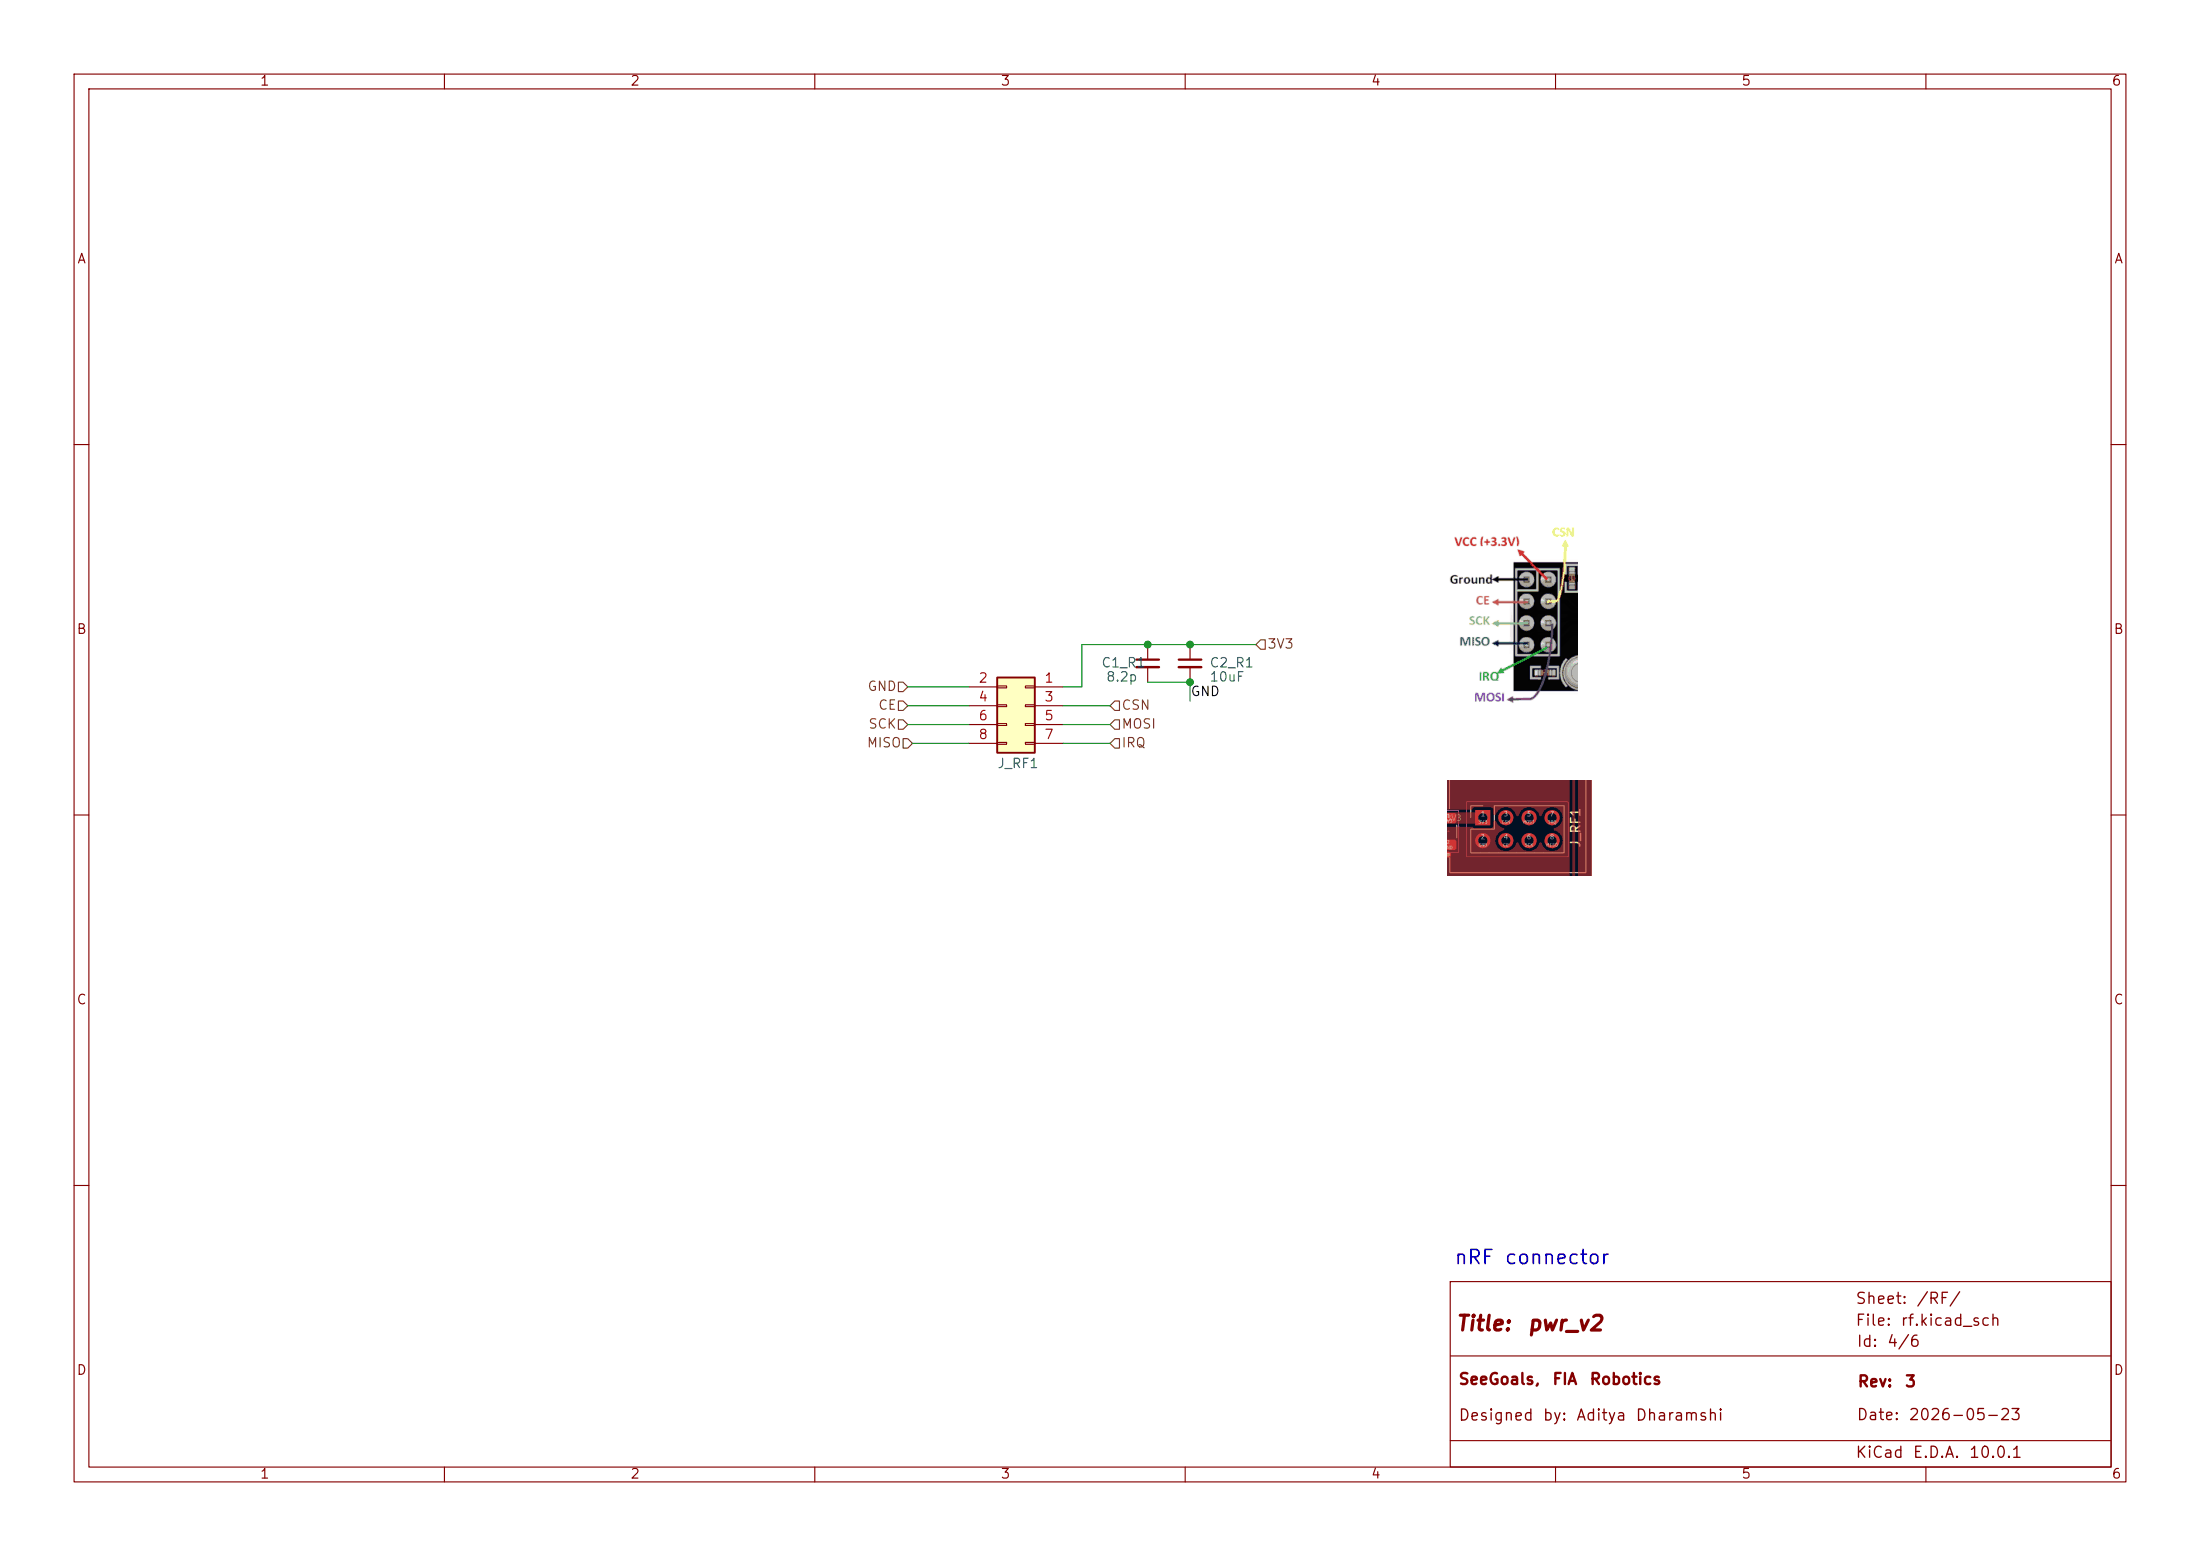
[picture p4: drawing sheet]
(kicad_sch
 (version 20260306)
 (generator "eeschema")
 (generator_version "10.0")
 (paper "A4")
 (title_block
  (title "pwr_v2")
  (date "2026-05-23")
  (rev "3")
  (company "Buck regulator circuits to generate 12V, 5V and 3.3V supplies.")
  (comment 1 "nRF module connector"))
 (lib_symbols
  (symbol "Connector_Generic:Conn_02x04_Odd_Even"
   (pin_names
    (offset 1.016) (hide yes)) (exclude_from_sim no) (in_bom yes) (on_board yes)
   (in_pos_files yes)
   (duplicate_pin_numbers_are_jumpers no)
   (property "Reference" "J" (at 1.27 5.08 0) (show_name no) (do_not_autoplace no) (effects (font (size 1.27 1.27))))
   (property "Value" "Conn_02x04_Odd_Even" (at 1.27 -7.62 0) (show_name no) (do_not_autoplace no) (effects (font (size 1.27 1.27))))
   (property "Footprint" "" (at 0 0 0) (show_name no) (do_not_autoplace no) (hide yes) (effects (font (size 1.27 1.27))))
   (property "Datasheet" "" (at 0 0 0) (show_name no) (do_not_autoplace no) (hide yes) (effects (font (size 1.27 1.27))))
   (property "Description" "Generic connector, double row, 02x04, odd/even pin numbering scheme (row 1 odd numbers, row 2 even numbers), script generated (kicad-library-utils/schlib/autogen/connector/)" (at 0 0 0) (show_name no) (do_not_autoplace no) (hide yes) (effects (font (size 1.27 1.27))))
   (symbol "Conn_02x04_Odd_Even_1_1"
    (rectangle (start -1.27 3.81) (end 3.81 -6.35) (stroke (width 0.254) (type default)) (fill (type background)))
    (rectangle (start -1.27 2.667) (end 0 2.413) (stroke (width 0.1524) (type default)) (fill (type none)))
    (rectangle (start -1.27 0.127) (end 0 -0.127) (stroke (width 0.1524) (type default)) (fill (type none)))
    (rectangle (start -1.27 -2.413) (end 0 -2.667) (stroke (width 0.1524) (type default)) (fill (type none)))
    (rectangle (start -1.27 -4.953) (end 0 -5.207) (stroke (width 0.1524) (type default)) (fill (type none)))
    (rectangle (start 3.81 2.667) (end 2.54 2.413) (stroke (width 0.1524) (type default)) (fill (type none)))
    (rectangle (start 3.81 0.127) (end 2.54 -0.127) (stroke (width 0.1524) (type default)) (fill (type none)))
    (rectangle (start 3.81 -2.413) (end 2.54 -2.667) (stroke (width 0.1524) (type default)) (fill (type none)))
    (rectangle (start 3.81 -4.953) (end 2.54 -5.207) (stroke (width 0.1524) (type default)) (fill (type none)))
    (pin passive line (at -5.08 2.54 0) (length 3.81) (name "Pin_1" (effects (font (size 1.27 1.27)))) (number "1" (effects (font (size 1.27 1.27)))))
    (pin passive line (at 7.62 2.54 180) (length 3.81) (name "Pin_2" (effects (font (size 1.27 1.27)))) (number "2" (effects (font (size 1.27 1.27)))))
    (pin passive line (at -5.08 0 0) (length 3.81) (name "Pin_3" (effects (font (size 1.27 1.27)))) (number "3" (effects (font (size 1.27 1.27)))))
    (pin passive line (at 7.62 0 180) (length 3.81) (name "Pin_4" (effects (font (size 1.27 1.27)))) (number "4" (effects (font (size 1.27 1.27)))))
    (pin passive line (at -5.08 -2.54 0) (length 3.81) (name "Pin_5" (effects (font (size 1.27 1.27)))) (number "5" (effects (font (size 1.27 1.27)))))
    (pin passive line (at 7.62 -2.54 180) (length 3.81) (name "Pin_6" (effects (font (size 1.27 1.27)))) (number "6" (effects (font (size 1.27 1.27)))))
    (pin passive line (at -5.08 -5.08 0) (length 3.81) (name "Pin_7" (effects (font (size 1.27 1.27)))) (number "7" (effects (font (size 1.27 1.27)))))
    (pin passive line (at 7.62 -5.08 180) (length 3.81) (name "Pin_8" (effects (font (size 1.27 1.27)))) (number "8" (effects (font (size 1.27 1.27))))))
   (embedded_fonts no))
  (symbol "Device:C_Small"
   (pin_numbers (hide yes))
   (pin_names
    (offset 0.254) (hide yes)) (exclude_from_sim no) (in_bom yes) (on_board yes)
   (in_pos_files yes)
   (duplicate_pin_numbers_are_jumpers no)
   (property "Reference" "C" (at 0.254 1.778 0) (show_name no) (do_not_autoplace no) (effects (font (size 1.27 1.27)) (justify left)))
   (property "Value" "C_Small" (at 0.254 -2.032 0) (show_name no) (do_not_autoplace no) (effects (font (size 1.27 1.27)) (justify left)))
   (property "Footprint" "" (at 0 0 0) (show_name no) (do_not_autoplace no) (hide yes) (effects (font (size 1.27 1.27))))
   (property "Datasheet" "" (at 0 0 0) (show_name no) (do_not_autoplace no) (hide yes) (effects (font (size 1.27 1.27))))
   (property "Description" "Unpolarized capacitor, small symbol" (at 0 0 0) (show_name no) (do_not_autoplace no) (hide yes) (effects (font (size 1.27 1.27))))
   (symbol "C_Small_0_1"
    (polyline (pts (xy -1.524 0.508) (xy 1.524 0.508)) (stroke (width 0.3048) (type default)) (fill (type none)))
    (polyline (pts (xy -1.524 -0.508) (xy 1.524 -0.508)) (stroke (width 0.3302) (type default)) (fill (type none))))
   (symbol "C_Small_1_1"
    (pin passive line (at 0 2.54 270) (length 2.032) (name "" (effects (font (size 1.27 1.27)))) (number "1" (effects (font (size 1.27 1.27)))))
    (pin passive line (at 0 -2.54 90) (length 2.032) (name "" (effects (font (size 1.27 1.27)))) (number "2" (effects (font (size 1.27 1.27))))))
   (embedded_fonts no)))
 (text "nRF connector"
  (exclude_from_sim no)
  (at 196.215 170.18 0)
  (effects (font (size 1.905 1.905)) (justify left)))
 (junction
  (at 160.655 86.995)
  (diameter 0)
  (color 0 0 0 0))
 (junction
  (at 160.655 92.075)
  (diameter 0)
  (color 0 0 0 0))
 (junction
  (at 154.94 86.995)
  (diameter 0)
  (color 0 0 0 0))
 (wire
  (pts (xy 123.19 100.33) (xy 130.81 100.33))
  (stroke (width 0) (type default)))
 (wire
  (pts (xy 143.51 95.25) (xy 149.86 95.25))
  (stroke (width 0) (type default)))
 (wire
  (pts (xy 160.655 92.075) (xy 160.655 94.615))
  (stroke (width 0) (type default)))
 (wire
  (pts (xy 146.05 92.71) (xy 146.05 86.995))
  (stroke (width 0) (type default)))
 (wire
  (pts (xy 122.555 97.79) (xy 130.81 97.79))
  (stroke (width 0) (type default)))
 (wire
  (pts (xy 154.94 92.075) (xy 160.655 92.075))
  (stroke (width 0) (type default)))
 (wire
  (pts (xy 154.94 86.995) (xy 160.655 86.995))
  (stroke (width 0) (type default)))
 (wire
  (pts (xy 143.51 100.33) (xy 149.86 100.33))
  (stroke (width 0) (type default)))
 (wire
  (pts (xy 160.655 86.995) (xy 169.545 86.995))
  (stroke (width 0) (type default)))
 (wire
  (pts (xy 143.51 97.79) (xy 149.86 97.79))
  (stroke (width 0) (type default)))
 (wire
  (pts (xy 122.555 92.71) (xy 130.81 92.71))
  (stroke (width 0) (type default)))
 (wire
  (pts (xy 122.555 95.25) (xy 130.81 95.25))
  (stroke (width 0) (type default)))
 (wire
  (pts (xy 146.05 86.995) (xy 154.94 86.995))
  (stroke (width 0) (type default)))
 (wire
  (pts (xy 146.05 92.71) (xy 143.51 92.71))
  (stroke (width 0) (type default)))
 (image
  (at 205.105 111.76)
  (scale 0.126716)
  (data))
 (image
  (at 203.835 82.55)
  (scale 0.383084)
  (data))
 (label "GND"
  (at 160.655 94.615 0)
  (effects (font (size 1.27 1.27)) (justify left bottom)))
 (hierarchical_label "MISO"
  (shape input)
  (at 123.19 100.33 180)
  (effects (font (size 1.27 1.27)) (justify right)))
 (hierarchical_label "IRQ"
  (shape input)
  (at 149.86 100.33 0)
  (effects (font (size 1.27 1.27)) (justify left)))
 (hierarchical_label "SCK"
  (shape input)
  (at 122.555 97.79 180)
  (effects (font (size 1.27 1.27)) (justify right)))
 (hierarchical_label "MOSI"
  (shape input)
  (at 149.86 97.79 0)
  (effects (font (size 1.27 1.27)) (justify left)))
 (hierarchical_label "3V3"
  (shape input)
  (at 169.545 86.995 0)
  (effects (font (size 1.27 1.27)) (justify left)))
 (hierarchical_label "CE"
  (shape input)
  (at 122.555 95.25 180)
  (effects (font (size 1.27 1.27)) (justify right)))
 (hierarchical_label "CSN"
  (shape input)
  (at 149.86 95.25 0)
  (effects (font (size 1.27 1.27)) (justify left)))
 (hierarchical_label "GND"
  (shape input)
  (at 122.555 92.71 180)
  (effects (font (size 1.27 1.27)) (justify right)))
 (symbol
  (lib_id "Device:C_Small")
  (at 154.94 89.535 0)
  (unit 1)
  (body_style 1)
  (exclude_from_sim no)
  (in_bom yes)
  (on_board yes)
  (in_pos_files yes)
  (dnp no)
  (property "Reference" "C1_R1" (at 148.59 89.535 0) (show_name no) (do_not_autoplace no) (effects (font (size 1.27 1.27)) (justify left)))
  (property "Value" "8.2p" (at 149.225 91.44 0) (show_name no) (do_not_autoplace no) (effects (font (size 1.27 1.27)) (justify left)))
  (property "Footprint" "Capacitor_SMD:C_1206_3216Metric" (at 154.94 89.535 0) (hide yes) (show_name no) (do_not_autoplace no) (effects (font (size 1.27 1.27))))
  (property "Datasheet" "" (at 154.94 89.535 0) (hide yes) (show_name no) (do_not_autoplace no) (effects (font (size 1.27 1.27))))
  (property "Description" "JLC:C3037650" (at 154.94 89.535 0) (hide yes) (show_name no) (do_not_autoplace no) (effects (font (size 1.27 1.27))))
  (property "Sim.Device" "C" (at 154.94 89.535 0) (hide yes) (show_name no) (do_not_autoplace no) (effects (font (size 1.27 1.27))))
  (property "Sim.Pins" "1=+ 2=-" (at 154.94 89.535 0) (hide yes) (show_name no) (do_not_autoplace no) (effects (font (size 1.27 1.27))))
  (property "Datasheet_1" "" (at 154.94 89.535 0) (show_name no) (do_not_autoplace no) (effects (font (size 1.27 1.27))))
  (property "Footprint_1" "" (at 154.94 89.535 0) (show_name no) (do_not_autoplace no) (effects (font (size 1.27 1.27))))
  (property "Height" "" (at 154.94 89.535 0) (show_name no) (do_not_autoplace no) (effects (font (size 1.27 1.27))))
  (property "Manufacturer_Name" "" (at 154.94 89.535 0) (show_name no) (do_not_autoplace no) (effects (font (size 1.27 1.27))))
  (property "Manufacturer_Part_Number" "" (at 154.94 89.535 0) (show_name no) (do_not_autoplace no) (effects (font (size 1.27 1.27))))
  (property "Mouser Part Number" "" (at 154.94 89.535 0) (show_name no) (do_not_autoplace no) (effects (font (size 1.27 1.27))))
  (property "Mouser Price/Stock" "" (at 154.94 89.535 0) (show_name no) (do_not_autoplace no) (effects (font (size 1.27 1.27))))
  (property "Reference_1" "" (at 154.94 89.535 0) (show_name no) (do_not_autoplace no) (effects (font (size 1.27 1.27))))
  (property "Value_1" "" (at 154.94 89.535 0) (show_name no) (do_not_autoplace no) (effects (font (size 1.27 1.27))))
  (property "Voltage" "" (at 154.94 89.535 0) (show_name no) (do_not_autoplace no) (effects (font (size 1.27 1.27))))
  (pin "1")
  (pin "2"))
 (symbol
  (lib_id "Connector_Generic:Conn_02x04_Odd_Even")
  (at 138.43 95.25 0)
  (mirror y)
  (unit 1)
  (body_style 1)
  (exclude_from_sim no)
  (in_bom yes)
  (on_board yes)
  (in_pos_files yes)
  (dnp no)
  (property "Reference" "J_RF1" (at 137.414 103.124 0) (show_name no) (do_not_autoplace no) (effects (font (size 1.27 1.27))))
  (property "Value" "Conn_02x04_Counter_Clockwise" (at 137.16 88.9 0) (hide yes) (show_name no) (do_not_autoplace no) (effects (font (size 1.27 1.27))))
  (property "Footprint" "Connector_PinSocket_2.54mm:PinSocket_2x04_P2.54mm_Vertical" (at 138.43 95.25 0) (hide yes) (show_name no) (do_not_autoplace no) (effects (font (size 1.27 1.27))))
  (property "Datasheet" "" (at 138.43 95.25 0) (hide yes) (show_name no) (do_not_autoplace no) (effects (font (size 1.27 1.27))))
  (property "Description" "JLC:C2977588" (at 138.43 95.25 0) (hide yes) (show_name no) (do_not_autoplace no) (effects (font (size 1.27 1.27))))
  (property "Datasheet_1" "" (at 138.43 95.25 0) (show_name no) (do_not_autoplace no) (effects (font (size 1.27 1.27))))
  (property "Footprint_1" "" (at 138.43 95.25 0) (show_name no) (do_not_autoplace no) (effects (font (size 1.27 1.27))))
  (property "Height" "" (at 138.43 95.25 0) (show_name no) (do_not_autoplace no) (effects (font (size 1.27 1.27))))
  (property "Manufacturer_Name" "" (at 138.43 95.25 0) (show_name no) (do_not_autoplace no) (effects (font (size 1.27 1.27))))
  (property "Manufacturer_Part_Number" "" (at 138.43 95.25 0) (show_name no) (do_not_autoplace no) (effects (font (size 1.27 1.27))))
  (property "Mouser Part Number" "" (at 138.43 95.25 0) (show_name no) (do_not_autoplace no) (effects (font (size 1.27 1.27))))
  (property "Mouser Price/Stock" "" (at 138.43 95.25 0) (show_name no) (do_not_autoplace no) (effects (font (size 1.27 1.27))))
  (property "Reference_1" "" (at 138.43 95.25 0) (show_name no) (do_not_autoplace no) (effects (font (size 1.27 1.27))))
  (property "Value_1" "" (at 138.43 95.25 0) (show_name no) (do_not_autoplace no) (effects (font (size 1.27 1.27))))
  (property "Voltage" "" (at 138.43 95.25 0) (show_name no) (do_not_autoplace no) (effects (font (size 1.27 1.27))))
  (pin "2")
  (pin "3")
  (pin "6")
  (pin "4")
  (pin "5")
  (pin "1")
  (pin "7")
  (pin "8"))
 (symbol
  (lib_id "Device:C_Small")
  (at 160.655 89.535 0)
  (unit 1)
  (body_style 1)
  (exclude_from_sim no)
  (in_bom yes)
  (on_board yes)
  (in_pos_files yes)
  (dnp no)
  (property "Reference" "C2_R1" (at 163.195 89.535 0) (show_name no) (do_not_autoplace no) (effects (font (size 1.27 1.27)) (justify left)))
  (property "Value" "10uF" (at 163.195 91.44 0) (show_name no) (do_not_autoplace no) (effects (font (size 1.27 1.27)) (justify left)))
  (property "Footprint" "Capacitor_SMD:C_1206_3216Metric" (at 160.655 89.535 0) (hide yes) (show_name no) (do_not_autoplace no) (effects (font (size 1.27 1.27))))
  (property "Datasheet" "" (at 160.655 89.535 0) (hide yes) (show_name no) (do_not_autoplace no) (effects (font (size 1.27 1.27))))
  (property "Description" "JLC: C1849" (at 160.655 89.535 0) (hide yes) (show_name no) (do_not_autoplace no) (effects (font (size 1.27 1.27))))
  (property "Datasheet_1" "" (at 160.655 89.535 0) (show_name no) (do_not_autoplace no) (effects (font (size 1.27 1.27))))
  (property "Footprint_1" "" (at 160.655 89.535 0) (show_name no) (do_not_autoplace no) (effects (font (size 1.27 1.27))))
  (property "Height" "" (at 160.655 89.535 0) (show_name no) (do_not_autoplace no) (effects (font (size 1.27 1.27))))
  (property "Manufacturer_Name" "" (at 160.655 89.535 0) (show_name no) (do_not_autoplace no) (effects (font (size 1.27 1.27))))
  (property "Manufacturer_Part_Number" "" (at 160.655 89.535 0) (show_name no) (do_not_autoplace no) (effects (font (size 1.27 1.27))))
  (property "Mouser Part Number" "" (at 160.655 89.535 0) (show_name no) (do_not_autoplace no) (effects (font (size 1.27 1.27))))
  (property "Mouser Price/Stock" "" (at 160.655 89.535 0) (show_name no) (do_not_autoplace no) (effects (font (size 1.27 1.27))))
  (property "Reference_1" "" (at 160.655 89.535 0) (show_name no) (do_not_autoplace no) (effects (font (size 1.27 1.27))))
  (property "Value_1" "" (at 160.655 89.535 0) (show_name no) (do_not_autoplace no) (effects (font (size 1.27 1.27))))
  (property "Voltage" "" (at 160.655 89.535 0) (show_name no) (do_not_autoplace no) (effects (font (size 1.27 1.27))))
  (pin "1")
  (pin "2")))
